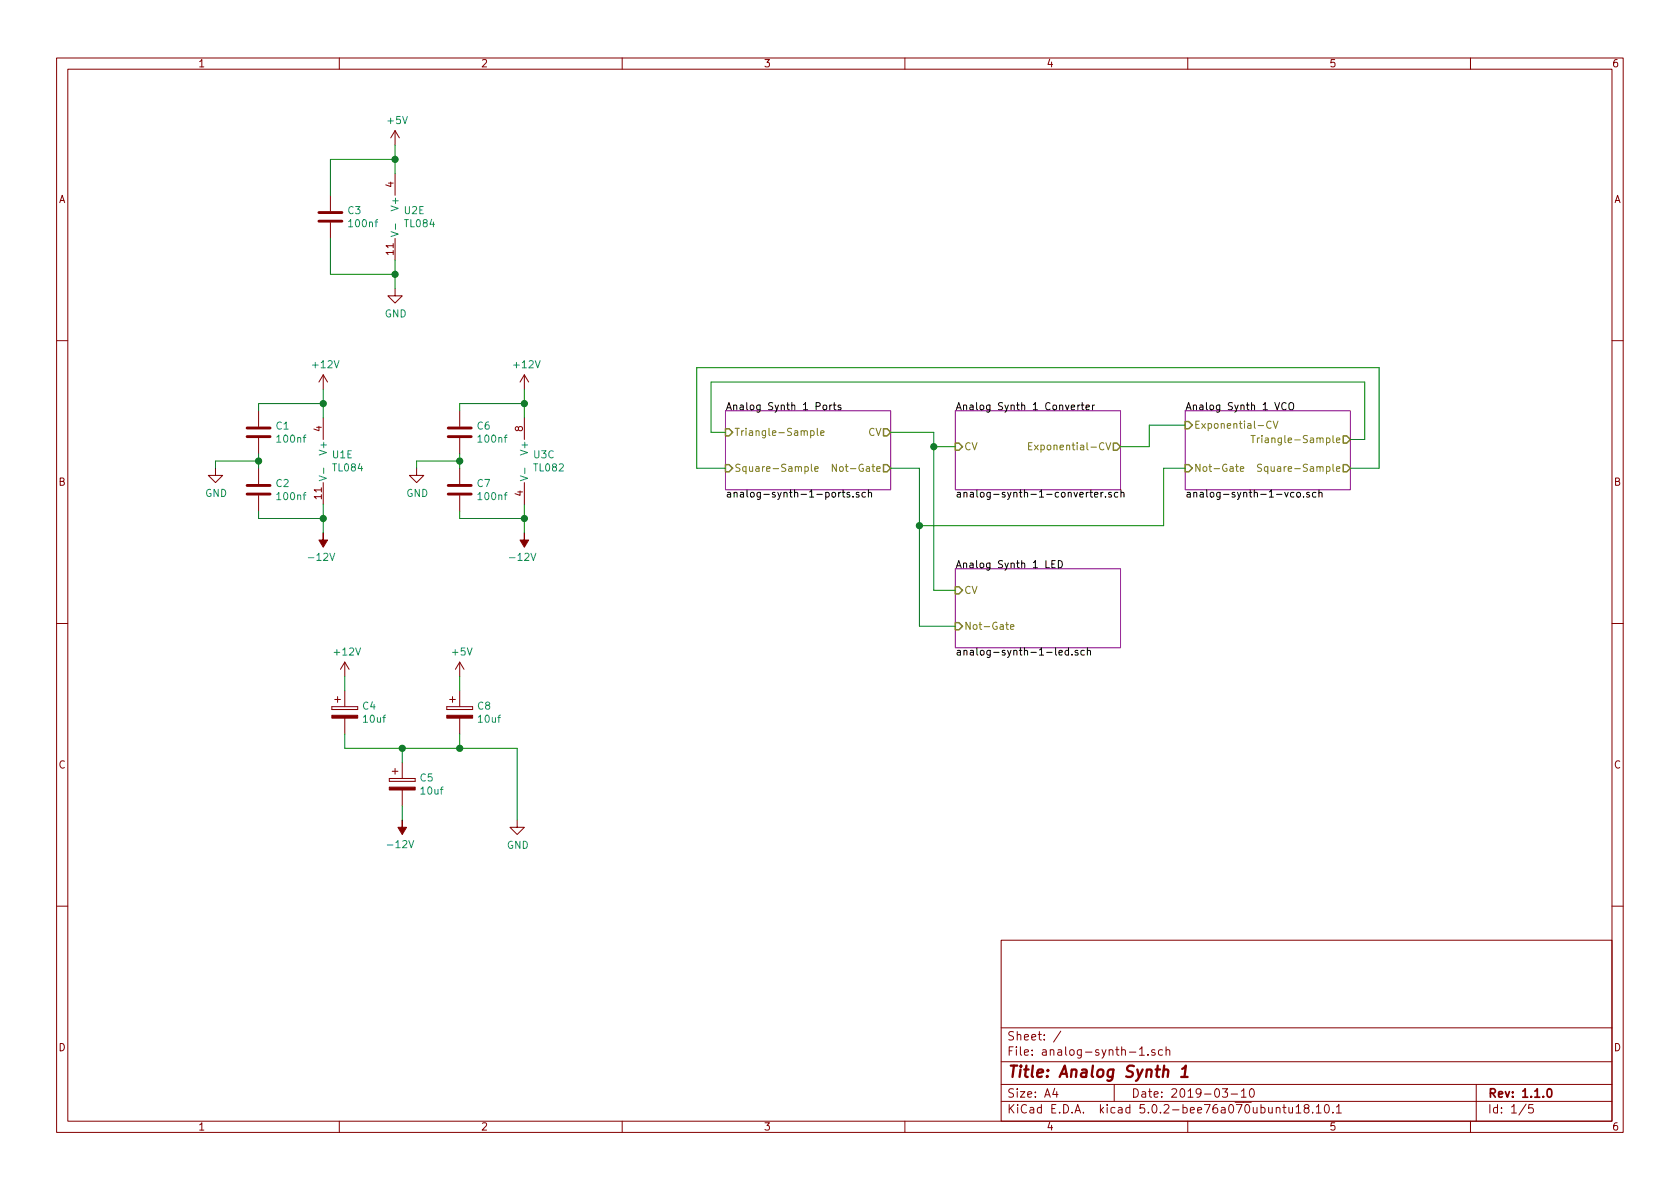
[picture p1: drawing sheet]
EESchema Schematic File Version 4
LIBS:analog-synth-1-cache
EELAYER 26 0
EELAYER END
$Descr A4 11693 8268
encoding utf-8
Sheet 1 5
Title "Analog Synth 1"
Date "2019-03-10"
Rev "1.1.0"
Comp ""
Comment1 ""
Comment2 ""
Comment3 ""
Comment4 ""
$EndDescr
$Sheet
S 5050 2850 1150 550 
U 5C85AB83
F0 "Analog Synth 1 Ports" 50
F1 "analog-synth-1-ports.sch" 50
F2 "CV" O R 6200 3000 50 
F3 "Triangle-Sample" I L 5050 3000 50 
F4 "Square-Sample" I L 5050 3250 50 
F5 "Not-Gate" O R 6200 3250 50 
$EndSheet
$Sheet
S 6650 2850 1150 550 
U 5C88309A
F0 "Analog Synth 1 Converter" 50
F1 "analog-synth-1-converter.sch" 50
F2 "CV" I L 6650 3100 50 
F3 "Exponential-CV" O R 7800 3100 50 
$EndSheet
$Comp
L Amplifier_Operational:TL084 U1
U 5 1
P 2350 3200
F 0 "U1" H 2308 3246 50  0000 L CNN
F 1 "TL084" H 2308 3155 50  0000 L CNN
F 2 "" H 2300 3300 50  0001 C CNN
F 3 "http://www.ti.com/lit/ds/symlink/tl081.pdf" H 2400 3400 50  0001 C CNN
	5    2350 3200
	1    0    0    -1  
$EndComp
$Comp
L Amplifier_Operational:TL084 U2
U 5 1
P 2850 1500
F 0 "U2" H 2808 1546 50  0000 L CNN
F 1 "TL084" H 2808 1455 50  0000 L CNN
F 2 "" H 2800 1600 50  0001 C CNN
F 3 "http://www.ti.com/lit/ds/symlink/tl081.pdf" H 2900 1700 50  0001 C CNN
	5    2850 1500
	1    0    0    -1  
$EndComp
$Comp
L power:+12V #PWR02
U 1 1
P 2250 2700
F 0 "#PWR02" H 2250 2550 50  0001 C CNN
F 1 "+12V" H 2265 2873 50  0000 C CNN
F 2 "" H 2250 2700 50  0001 C CNN
F 3 "" H 2250 2700 50  0001 C CNN
	1    2250 2700
	1    0    0    -1  
$EndComp
Wire Wire Line
	2250 2700 2250 2800
$Comp
L power:-12V #PWR03
U 1 1
P 2250 3700
F 0 "#PWR03" H 2250 3800 50  0001 C CNN
F 1 "-12V" H 2265 3873 50  0000 C CNN
F 2 "" H 2250 3700 50  0001 C CNN
F 3 "" H 2250 3700 50  0001 C CNN
	1    2250 3700
	-1   0    0    1   
$EndComp
Wire Wire Line
	2250 3700 2250 3600
$Comp
L power:GND #PWR06
U 1 1
P 2750 2000
F 0 "#PWR06" H 2750 1750 50  0001 C CNN
F 1 "GND" H 2755 1827 50  0000 C CNN
F 2 "" H 2750 2000 50  0001 C CNN
F 3 "" H 2750 2000 50  0001 C CNN
	1    2750 2000
	1    0    0    -1  
$EndComp
$Comp
L power:+5V #PWR05
U 1 1
P 2750 1000
F 0 "#PWR05" H 2750 850 50  0001 C CNN
F 1 "+5V" H 2765 1173 50  0000 C CNN
F 2 "" H 2750 1000 50  0001 C CNN
F 3 "" H 2750 1000 50  0001 C CNN
	1    2750 1000
	1    0    0    -1  
$EndComp
$Comp
L Device:C C1
U 1 1
P 1800 3000
F 0 "C1" H 1915 3046 50  0000 L CNN
F 1 "100nf" H 1915 2955 50  0000 L CNN
F 2 "" H 1838 2850 50  0001 C CNN
F 3 "~" H 1800 3000 50  0001 C CNN
	1    1800 3000
	1    0    0    -1  
$EndComp
$Comp
L Device:C C2
U 1 1
P 1800 3400
F 0 "C2" H 1915 3446 50  0000 L CNN
F 1 "100nf" H 1915 3355 50  0000 L CNN
F 2 "" H 1838 3250 50  0001 C CNN
F 3 "~" H 1800 3400 50  0001 C CNN
	1    1800 3400
	1    0    0    -1  
$EndComp
Wire Wire Line
	2250 2800 1800 2800
Wire Wire Line
	1800 2800 1800 2850
Connection ~ 2250 2800
Wire Wire Line
	2250 2800 2250 2900
Wire Wire Line
	1800 3150 1800 3200
Wire Wire Line
	1800 3550 1800 3600
Wire Wire Line
	1800 3600 2250 3600
Connection ~ 2250 3600
Wire Wire Line
	2250 3600 2250 3500
$Comp
L power:GND #PWR01
U 1 1
P 1500 3250
F 0 "#PWR01" H 1500 3000 50  0001 C CNN
F 1 "GND" H 1505 3077 50  0000 C CNN
F 2 "" H 1500 3250 50  0001 C CNN
F 3 "" H 1500 3250 50  0001 C CNN
	1    1500 3250
	1    0    0    -1  
$EndComp
Wire Wire Line
	1500 3250 1500 3200
Wire Wire Line
	1500 3200 1800 3200
Connection ~ 1800 3200
Wire Wire Line
	1800 3200 1800 3250
$Comp
L Device:C C3
U 1 1
P 2300 1500
F 0 "C3" H 2415 1546 50  0000 L CNN
F 1 "100nf" H 2415 1455 50  0000 L CNN
F 2 "" H 2338 1350 50  0001 C CNN
F 3 "~" H 2300 1500 50  0001 C CNN
	1    2300 1500
	1    0    0    -1  
$EndComp
Wire Wire Line
	2300 1350 2300 1100
Wire Wire Line
	2300 1650 2300 1900
Wire Wire Line
	2750 1000 2750 1100
Wire Wire Line
	2750 1800 2750 1900
Wire Wire Line
	2750 1100 2300 1100
Connection ~ 2750 1100
Wire Wire Line
	2750 1100 2750 1200
Wire Wire Line
	2750 1900 2300 1900
Connection ~ 2750 1900
Wire Wire Line
	2750 1900 2750 2000
$Comp
L power:+12V #PWR04
U 1 1
P 2400 4700
F 0 "#PWR04" H 2400 4550 50  0001 C CNN
F 1 "+12V" H 2415 4873 50  0000 C CNN
F 2 "" H 2400 4700 50  0001 C CNN
F 3 "" H 2400 4700 50  0001 C CNN
	1    2400 4700
	1    0    0    -1  
$EndComp
$Comp
L power:+5V #PWR09
U 1 1
P 3200 4700
F 0 "#PWR09" H 3200 4550 50  0001 C CNN
F 1 "+5V" H 3215 4873 50  0000 C CNN
F 2 "" H 3200 4700 50  0001 C CNN
F 3 "" H 3200 4700 50  0001 C CNN
	1    3200 4700
	1    0    0    -1  
$EndComp
$Comp
L Device:CP C8
U 1 1
P 3200 4950
F 0 "C8" H 3318 4996 50  0000 L CNN
F 1 "10uf" H 3318 4905 50  0000 L CNN
F 2 "" H 3238 4800 50  0001 C CNN
F 3 "~" H 3200 4950 50  0001 C CNN
	1    3200 4950
	1    0    0    -1  
$EndComp
$Comp
L Device:CP C4
U 1 1
P 2400 4950
F 0 "C4" H 2518 4996 50  0000 L CNN
F 1 "10uf" H 2518 4905 50  0000 L CNN
F 2 "" H 2438 4800 50  0001 C CNN
F 3 "~" H 2400 4950 50  0001 C CNN
	1    2400 4950
	1    0    0    -1  
$EndComp
Wire Wire Line
	3200 4700 3200 4800
Wire Wire Line
	2400 4700 2400 4800
Wire Wire Line
	2400 5100 2400 5200
Wire Wire Line
	2400 5200 2800 5200
Wire Wire Line
	3200 5200 3200 5100
$Comp
L Device:CP C5
U 1 1
P 2800 5450
F 0 "C5" H 2918 5496 50  0000 L CNN
F 1 "10uf" H 2918 5405 50  0000 L CNN
F 2 "" H 2838 5300 50  0001 C CNN
F 3 "~" H 2800 5450 50  0001 C CNN
	1    2800 5450
	1    0    0    -1  
$EndComp
Wire Wire Line
	2800 5200 2800 5300
Connection ~ 2800 5200
Wire Wire Line
	2800 5200 3200 5200
$Comp
L power:-12V #PWR07
U 1 1
P 2800 5700
F 0 "#PWR07" H 2800 5800 50  0001 C CNN
F 1 "-12V" H 2815 5873 50  0000 C CNN
F 2 "" H 2800 5700 50  0001 C CNN
F 3 "" H 2800 5700 50  0001 C CNN
	1    2800 5700
	-1   0    0    1   
$EndComp
Wire Wire Line
	2800 5700 2800 5600
$Comp
L power:GND #PWR010
U 1 1
P 3600 5700
F 0 "#PWR010" H 3600 5450 50  0001 C CNN
F 1 "GND" H 3605 5527 50  0000 C CNN
F 2 "" H 3600 5700 50  0001 C CNN
F 3 "" H 3600 5700 50  0001 C CNN
	1    3600 5700
	1    0    0    -1  
$EndComp
Wire Wire Line
	3600 5700 3600 5200
Wire Wire Line
	3600 5200 3200 5200
Connection ~ 3200 5200
$Sheet
S 8250 2850 1150 550 
U 5C8A46BE
F0 "Analog Synth 1 VCO" 50
F1 "analog-synth-1-vco.sch" 50
F2 "Exponential-CV" I L 8250 2950 50 
F3 "Not-Gate" I L 8250 3250 50 
F4 "Triangle-Sample" O R 9400 3050 50 
F5 "Square-Sample" O R 9400 3250 50 
$EndSheet
Wire Wire Line
	8250 2950 8000 2950
Wire Wire Line
	8000 2950 8000 3100
Wire Wire Line
	8000 3100 7800 3100
Wire Wire Line
	8250 3250 8100 3250
Wire Wire Line
	8100 3250 8100 3650
Wire Wire Line
	9400 3050 9500 3050
Wire Wire Line
	9500 3050 9500 2650
Wire Wire Line
	9500 2650 4950 2650
Wire Wire Line
	4950 2650 4950 3000
Wire Wire Line
	4950 3000 5050 3000
Wire Wire Line
	9400 3250 9600 3250
Wire Wire Line
	9600 3250 9600 2550
Wire Wire Line
	9600 2550 4850 2550
Wire Wire Line
	4850 2550 4850 3250
Wire Wire Line
	4850 3250 5050 3250
$Sheet
S 6650 3950 1150 550 
U 5C8BBABE
F0 "Analog Synth 1 LED" 50
F1 "analog-synth-1-led.sch" 50
F2 "CV" I L 6650 4100 50 
F3 "Not-Gate" I L 6650 4350 50 
$EndSheet
Wire Wire Line
	6200 3000 6500 3000
Wire Wire Line
	6500 3000 6500 3100
Wire Wire Line
	6500 3100 6650 3100
Wire Wire Line
	6200 3250 6400 3250
Wire Wire Line
	6400 3250 6400 3650
Wire Wire Line
	6400 3650 8100 3650
Wire Wire Line
	6500 3100 6500 4100
Wire Wire Line
	6500 4100 6650 4100
Connection ~ 6500 3100
Wire Wire Line
	6400 3650 6400 4350
Wire Wire Line
	6400 4350 6650 4350
Connection ~ 6400 3650
$Comp
L power:+12V #PWR011
U 1 1
P 3650 2700
F 0 "#PWR011" H 3650 2550 50  0001 C CNN
F 1 "+12V" H 3665 2873 50  0000 C CNN
F 2 "" H 3650 2700 50  0001 C CNN
F 3 "" H 3650 2700 50  0001 C CNN
	1    3650 2700
	1    0    0    -1  
$EndComp
Wire Wire Line
	3650 2700 3650 2800
$Comp
L power:-12V #PWR012
U 1 1
P 3650 3700
F 0 "#PWR012" H 3650 3800 50  0001 C CNN
F 1 "-12V" H 3665 3873 50  0000 C CNN
F 2 "" H 3650 3700 50  0001 C CNN
F 3 "" H 3650 3700 50  0001 C CNN
	1    3650 3700
	-1   0    0    1   
$EndComp
Wire Wire Line
	3650 3700 3650 3600
$Comp
L Device:C C6
U 1 1
P 3200 3000
F 0 "C6" H 3315 3046 50  0000 L CNN
F 1 "100nf" H 3315 2955 50  0000 L CNN
F 2 "" H 3238 2850 50  0001 C CNN
F 3 "~" H 3200 3000 50  0001 C CNN
	1    3200 3000
	1    0    0    -1  
$EndComp
$Comp
L Device:C C7
U 1 1
P 3200 3400
F 0 "C7" H 3315 3446 50  0000 L CNN
F 1 "100nf" H 3315 3355 50  0000 L CNN
F 2 "" H 3238 3250 50  0001 C CNN
F 3 "~" H 3200 3400 50  0001 C CNN
	1    3200 3400
	1    0    0    -1  
$EndComp
Wire Wire Line
	3650 2800 3200 2800
Wire Wire Line
	3200 2800 3200 2850
Connection ~ 3650 2800
Wire Wire Line
	3650 2800 3650 2900
Wire Wire Line
	3200 3150 3200 3200
Wire Wire Line
	3200 3550 3200 3600
Wire Wire Line
	3200 3600 3650 3600
Connection ~ 3650 3600
Wire Wire Line
	3650 3600 3650 3500
$Comp
L power:GND #PWR08
U 1 1
P 2900 3250
F 0 "#PWR08" H 2900 3000 50  0001 C CNN
F 1 "GND" H 2905 3077 50  0000 C CNN
F 2 "" H 2900 3250 50  0001 C CNN
F 3 "" H 2900 3250 50  0001 C CNN
	1    2900 3250
	1    0    0    -1  
$EndComp
Wire Wire Line
	2900 3250 2900 3200
Wire Wire Line
	2900 3200 3200 3200
Connection ~ 3200 3200
Wire Wire Line
	3200 3200 3200 3250
$Comp
L Amplifier_Operational:TL082 U3
U 3 1
P 3750 3200
F 0 "U3" H 3708 3246 50  0000 L CNN
F 1 "TL082" H 3708 3155 50  0000 L CNN
F 2 "" H 3750 3200 50  0001 C CNN
F 3 "http://www.ti.com/lit/ds/symlink/tl081.pdf" H 3750 3200 50  0001 C CNN
	3    3750 3200
	1    0    0    -1  
$EndComp
$EndSCHEMATC
